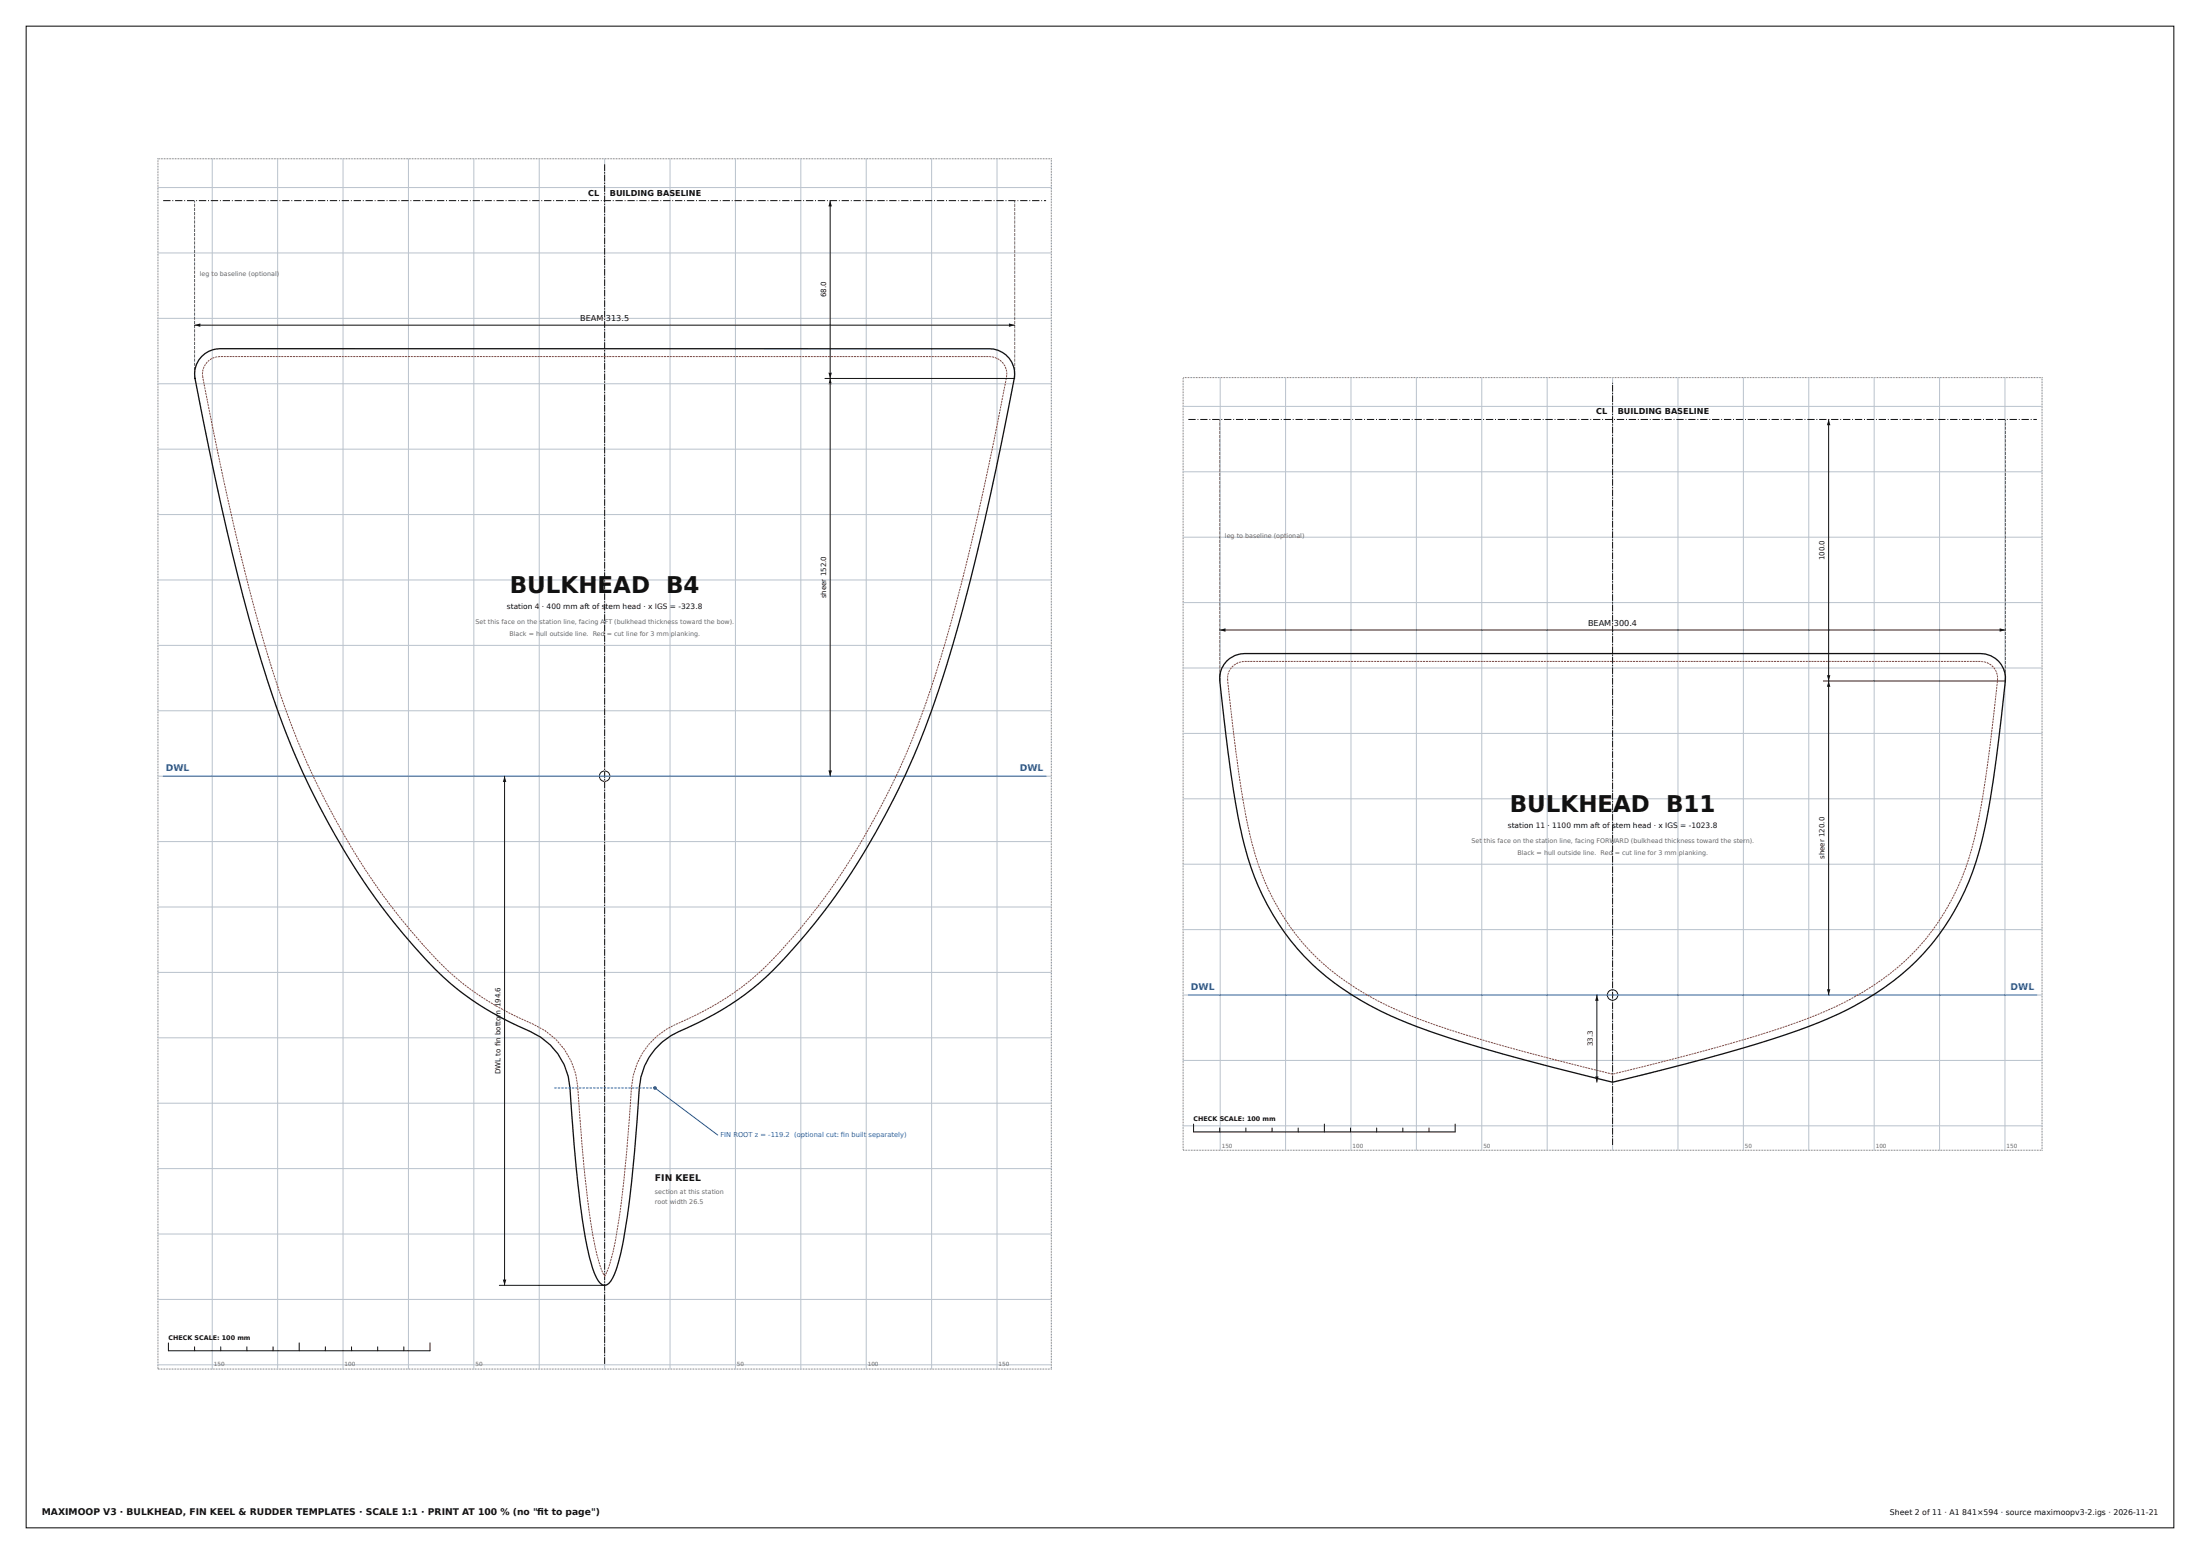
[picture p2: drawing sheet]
<svg xmlns="http://www.w3.org/2000/svg" width="841mm" height="594mm" viewBox="0 0 841 594" stroke-linecap="round" stroke-linejoin="round" font-family="sans-serif">
<path d="M10 10h821v574h-821z" fill="none" stroke="#111" stroke-width=".4"/>
<path d="M60.4 60.7h341.5v462.6h-341.5z" fill="none" stroke="#666" stroke-width=".38" stroke-dasharray=".3 .3" stroke-linecap="butt"/>
<circle cx="250.4" cy="415.9" r=".5" fill="#1f5fa8" stroke="#1f5fa8" stroke-width=".38"/>
<g fill="#111">
<path d="M192.2 489.1h1.3l-.6 2.2z"/>
<path d="M192.9 296.7l.6 2.2h-1.3z"/>
</g>
<circle cx="231.1" cy="296.7" r="2" fill="none" stroke="#111" stroke-width=".38"/>
<g fill="#111">
<path d="M74.4 124.3l2.2-.7v1.3z"/>
<path d="M385.7 123.6l2.2 .7-2.2 .6z"/>
<path d="M316.7 294.5h1.3l-.7 2.2z"/>
<path d="M317.3 144.7l.7 2.2h-1.3z"/>
<path d="M316.7 142.5h1.3l-.7 2.2z"/>
<path d="M317.3 76.7l.7 2.2h-1.3z"/>
</g>
<path d="M452.3 144.3h328.3v295.4h-328.3z" fill="none" stroke="#666" stroke-width=".38" stroke-dasharray=".3 .3" stroke-linecap="butt"/>
<circle cx="616.4" cy="380.3" r="2" fill="none" stroke="#111" stroke-width=".38"/>
<g fill="#111">
<path d="M466.3 240.8l2.2-.6v1.3z"/>
<path d="M764.4 240.2l2.2 .6-2.2 .7z"/>
<path d="M698.4 378.1h1.3l-.7 2.2z"/>
<path d="M699 260.3l.7 2.2h-1.3z"/>
<path d="M698.4 258.1h1.3l-.7 2.2z"/>
<path d="M699 160.3l.7 2.2h-1.3z"/>
<path d="M609.8 411.5h1.3l-.7 2.2z"/>
<path d="M610.4 380.3l.7 2.2h-1.3z"/>
</g>
<g fill="none" stroke="#b9c2cc" stroke-width=".38">
<path d="M60.4 71.7h341.5M81.1 60.7v462.6M106.1 60.7v462.6M131.1 60.7v462.6M156.1 60.7v462.6M181.1 60.7v462.6M206.1 60.7v462.6M231.1 60.7v462.6M256.1 60.7v462.6M281.1 60.7v462.6M306.1 60.7v462.6M331.1 60.7v462.6"/>
<path d="M356.1 60.7v462.6M381.1 60.7v462.6M60.4 96.7h341.5M60.4 121.7h341.5M60.4 146.7h341.5M452.3 155.3h328.3M466.4 144.3v295.4M491.4 144.3v295.4M516.4 144.3v295.4M541.4 144.3v295.4M566.4 144.3v295.4M591.4 144.3v295.4"/>
<path d="M616.4 144.3v295.4M641.4 144.3v295.4M666.4 144.3v295.4M691.4 144.3v295.4M716.4 144.3v295.4M741.4 144.3v295.4M766.4 144.3v295.4M60.4 171.7h341.5M60.4 196.7h341.5M452.3 180.3h328.3M452.3 205.3h328.3M60.4 221.7h341.5"/>
<path d="M452.3 230.3h328.3M60.4 246.7h341.5M452.3 255.3h328.3M60.4 271.7h341.5M60.4 296.7h341.5M452.3 280.3h328.3M452.3 305.3h328.3M60.4 321.7h341.5M452.3 330.3h328.3M60.4 346.7h341.5M452.3 355.3h328.3M60.4 371.7h341.5"/>
<path d="M60.4 396.7h341.5M452.3 380.3h328.3M452.3 405.3h328.3M60.4 421.7h341.5M452.3 430.3h328.3M60.4 446.7h341.5M60.4 471.7h341.5M60.4 496.7h341.5M60.4 521.7h341.5"/>
</g>
<path d="M616.4 437.7v-291.4M231.1 521.3v-458.6" fill="none" stroke="#111" stroke-width=".38" stroke-dasharray="2.5 .5 .5 .5" stroke-linecap="butt"/>
<path d="M62.4 296.7h337.5M454.3 380.3h324.3M250.4 415.9l24 18" fill="none" stroke="#1f5fa8" stroke-width=".38"/>
<path d="M62.4 76.7h337.5M454.3 160.3h324.3" fill="none" stroke="#111" stroke-width=".38" stroke-dasharray="2.8 .7 .4 .7" stroke-linecap="butt"/>
<path d="M74.4 144.7v-68M387.9 144.7v-68M466.3 260.3v-100M766.6 260.3v-100" fill="none" stroke="#666" stroke-width=".38" stroke-dasharray="1.2 .4" stroke-linecap="butt"/>
<path d="M77.1 136.3a9.8 9.8 0 0 1 7-3h294.3a9.6 9.6 0 0 1 9.3 11.4 1023.6 1023.6 0 0 1-27.2 113.9 294.1 294.1 0 0 1-49.8 95.3 144.5 144.5 0 0 1-28.6 28.2 160.8 160.8 0 0 1-25.4 13.7 25.6 25.6 0 0 0-12.3 20 451.5 451.5 0 0 1-7.2 63.6 23.6 23.6 0 0 1-4.6 11.3 2.42 2.42 0 0 1-3.9-1.1 32.4 32.4 0 0 1-4.1-12.2 487.8 487.8 0 0 1-6.7-61.6 25.2 25.2 0 0 0-15.2-21.5 110.6 110.6 0 0 1-44.1-32.1 282.3 282.3 0 0 1-50.3-84.7 618.6 618.6 0 0 1-23.9-85.2l-9-43.5a12.8 12.8 0 0 1 .5-11.1zM468.8 252.9a9.6 9.6 0 0 1 7-3.1h281.3a9.5 9.5 0 0 1 9.5 10.5 525.1 525.1 0 0 1-8.1 57.4 94.2 94.2 0 0 1-52.3 68.2 259.1 259.1 0 0 1-46.1 16.5l-15.5 4.2-28.2 7.1a741.5 741.5 0 0 1-70.1-19.6 117.9 117.9 0 0 1-47.6-28.5 98.6 98.6 0 0 1-24.8-50 531.2 531.2 0 0 1-7.6-57 9.4 9.4 0 0 1 2.5-5.7z" fill="none" stroke="#111" stroke-width=".5"/>
<path d="M77.5 144.2a6.7 6.7 0 0 1 6.8-7.9h293.9a6.7 6.7 0 0 1 6.6 7.9 1020.3 1020.3 0 0 1-27.1 113.5 291.1 291.1 0 0 1-49.3 94.3 141.6 141.6 0 0 1-28 27.6l-5.9 3.8-8.8 4.8a64.1 64.1 0 0 0-14.3 7.7 28.2 28.2 0 0 0-10 19.7 449.3 449.3 0 0 1-7.1 63.1 31.7 31.7 0 0 1-3.2 9.1 30.1 30.1 0 0 1-3.6-11.1 488.9 488.9 0 0 1-6.7-61.3 28.2 28.2 0 0 0-16.9-23.9 107.6 107.6 0 0 1-43-31.3 275.9 275.9 0 0 1-49.8-83.7 615.7 615.7 0 0 1-23.8-84.8l-9.8-47.5M469.3 260.1a6.5 6.5 0 0 1 6.6-7.3h281.1a6.5 6.5 0 0 1 6.6 7.3 521.6 521.6 0 0 1-8 57 91.2 91.2 0 0 1-50.7 66.1 256.3 256.3 0 0 1-45.6 16.3l-15.4 4.2-27.5 6.9a735.4 735.4 0 0 1-69.1-19.3 115 115 0 0 1-46.4-27.7 95.7 95.7 0 0 1-24-48.6 563.3 563.3 0 0 1-7.6-54.9" fill="none" stroke="#c0392b" stroke-width=".38" stroke-dasharray=".8 .3" stroke-linecap="butt"/>
<path d="M211.9 415.9h38.5" fill="none" stroke="#1f5fa8" stroke-width=".38" stroke-dasharray=".9 .4" stroke-linecap="butt"/>
<g fill="none" stroke="#111" stroke-width=".38">
<path d="M317.3 76.7v220M74.4 124.3h313.5M315.3 144.7h72.6M699 160.3v220M466.3 240.8h300.3M697 260.3h69.6M192.9 296.7v194.6M610.4 380.3v33.4M456.3 429.7v3M466.3 431.2v1.5M476.3 431.2v1.5M486.3 431.2v1.5"/>
<path d="M496.3 431.2v1.5M506.3 429.7v3M516.3 431.2v1.5M526.3 431.2v1.5M536.3 431.2v1.5M546.3 431.2v1.5M556.3 429.7v3M190.9 491.3h40.2M64.4 513.3v3M74.4 514.8v1.5M84.4 514.8v1.5M94.4 514.8v1.5"/>
<path d="M104.4 514.8v1.5M114.4 513.3v3M124.4 514.8v1.5M134.4 514.8v1.5M144.4 514.8v1.5M154.4 514.8v1.5M164.4 513.3v3"/>
</g>
<path d="M456.3 432.7h100M64.4 516.3h100" fill="none" stroke="#111" stroke-width=".4"/>
<g font-size="8.8" fill="#111">
<text x="194.9" y="226.7">BULKHEAD B4</text>
<text x="577.1" y="310.3">BULKHEAD B11</text>
</g>
<g font-size="3.5" fill="#1f5fa8">
<text x="63.4" y="294.8">DWL</text>
<text x="389.9" y="294.8">DWL</text>
<text x="455.3" y="378.5">DWL</text>
<text x="768.6" y="378.5">DWL</text>
</g>
<g font-size="3.5" fill="#111">
<text x="250.4" y="451.3">FIN KEEL</text>
<text x="16" y="579">MAXIMOOP V3 · BULKHEAD, FIN KEEL &amp; RUDDER TEMPLATES · SCALE 1:1 · PRINT AT 100 % (no &quot;ft to page&quot;)</text>
<text x="205.4" y="579">i</text>
</g>
<g font-size="3.1" fill="#111">
<text x="224.9" y="74.7">CL</text>
<text x="233.1" y="74.7">BUILDING BASELINE</text>
<text x="221.8" y="122.7">BEAM 313.5</text>
<text x="610.2" y="158.4">CL</text>
<text x="618.4" y="158.4">BUILDING BASELINE</text>
<text x="607.1" y="239.3">BEAM 300.4</text>
</g>
<text font-size="3" fill="#111" x="722.5" y="579">Sheet 2 of 11 · A1 841×594 · source maximoopv3-2.igs · 2026-11-21</text>
<g font-size="2.8" fill="#111">
<text x="193.8" y="232.7">station 4 · 400 mm aft of stem head · x IGS = -323.8</text>
<text x="576.4" y="316.3">station 11 · 1100 mm aft of stem head · x IGS = -1023.8</text>
</g>
<g font-size="2.7" fill="#111">
<text x="315.8" y="113.7" transform="rotate(-90 315.8 113.7)">68.0</text>
<text x="697.5" y="214.2" transform="rotate(-90 697.5 214.2)">100.0</text>
<text x="315.8" y="228.7" transform="rotate(-90 315.8 228.7)">sheer 152.0</text>
<text x="697.5" y="328.4" transform="rotate(-90 697.5 328.4)">sheer 120.0</text>
<text x="191.3" y="400" transform="rotate(-90 191.3 400)">i</text>
<text x="608.9" y="400" transform="rotate(-90 608.9 400)">33.3</text>
<text x="191.3" y="410.6" transform="rotate(-90 191.3 410.6)">DWL to fn bottom 194.6</text>
</g>
<g font-size="2.6" fill="#1f5fa8">
<text x="275.4" y="434.5">FIN ROOT z = -119.2 (optional cut: fn built separately)</text>
<text x="321.5" y="434.5">i</text>
</g>
<g font-size="2.4" fill="#666">
<text x="76.4" y="105.6">leg to baseline (optional)</text>
<text x="468.3" y="205.7">leg to baseline (optional)</text>
<text x="181.8" y="238.7">Set this face on the station line, facing AFT (bulkhead thickness toward the bow).</text>
<text x="194.8" y="243.2">Black = hull outside line. Red = cut line for 3 mm planking.</text>
<text x="562.5" y="322.3">Set this face on the station line, facing FORWARD (bulkhead thickness toward the stern).</text>
<text x="580.1" y="326.8">Black = hull outside line. Red = cut line for 3 mm planking.</text>
<text x="250.4" y="456.3">section at this station</text>
<text x="250.4" y="460.3">root width 26.5</text>
</g>
<g font-size="2.4" fill="#111">
<text x="456.3" y="428.7">CHECK SCALE: 100 mm</text>
<text x="64.4" y="512.3">CHECK SCALE: 100 mm</text>
</g>
<g font-size="2.2" fill="#666">
<text x="467" y="438.7">150</text>
<text x="517" y="438.7">100</text>
<text x="567" y="438.7">50</text>
<text x="667" y="438.7">50</text>
<text x="717" y="438.7">100</text>
<text x="767" y="438.7">150</text>
<text x="81.7" y="522.3">150</text>
<text x="131.7" y="522.3">100</text>
<text x="181.7" y="522.3">50</text>
<text x="281.7" y="522.3">50</text>
<text x="331.7" y="522.3">100</text>
<text x="381.7" y="522.3">150</text>
</g>
</svg>
